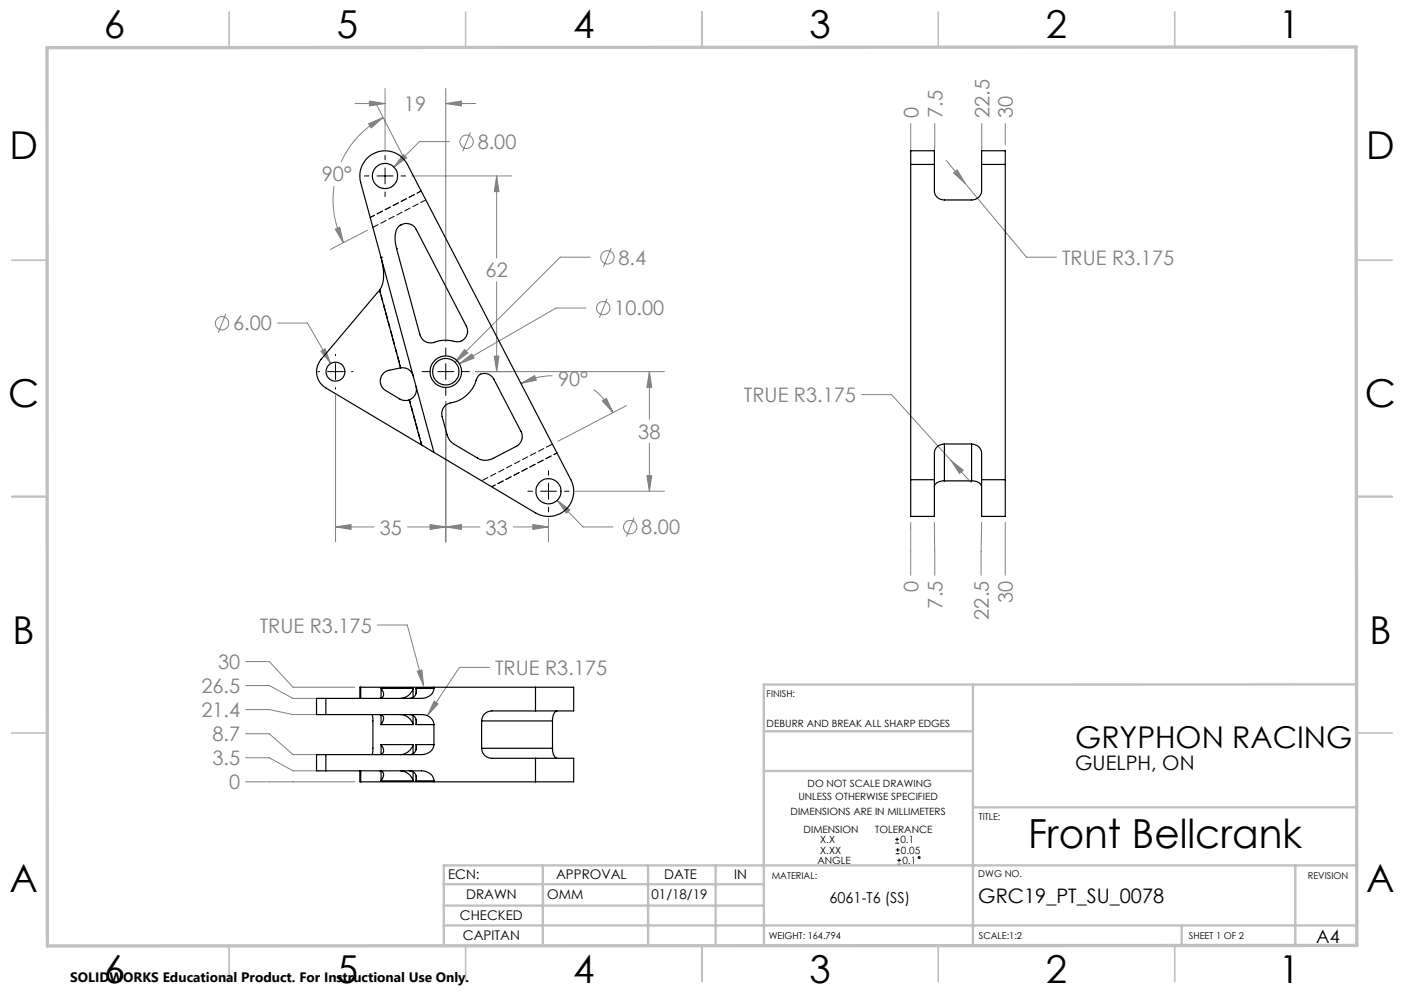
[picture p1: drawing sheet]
<svg xmlns="http://www.w3.org/2000/svg" width="297mm" height="210mm" viewBox="0 0 297 210" stroke-linecap="round" stroke-linejoin="round" font-family="sans-serif">
<g fill="none" stroke="#808080" stroke-width=".21">
<path d="M81.5 18.7v12.9M94.3 18.7v53.6M70.7 39.3a19.9 19.9 0 0 0 1.9 12M75.1 21.9h6.4M78 26.2l3-1.3-2.5 2.1zM78.1 21.4l3.4 .5-3.4 .5zM79.6 22l6 11.6M81 24.9a19.6 19.6 0 0 0-8.9 9.4M85.3 32.7l.7 .7-2.7 1.9zM87.1 37.2h21.1M94.3 21.9l3.3-.5v1zM94.3 21.9h6.3"/>
<path d="M95.1 29.9h-6.4l-5.4 5.4M99.5 28l-1.6 4M105.1 37.2l.5 3.3h-1zM105.1 37.2v17.4M192.7 26.1v5.8M197.7 26.1v5.8M200.2 33.9l4 4.9M201.7 36.6l.8-.7 1.7 2.9zM204.2 38.8l12.9 15.6h6.4M207.7 26.1l-.1 5.8M212.7 26.1v4.5M70.9 48.5l1-.4 .7 3.2z"/>
<path d="M77.8 48.7l-7.9 4.1M105.1 59.6v19M124.8 54.4h-6.3l-22.2 22.2M129.3 52.4l-1.6 4M47.8 66.3l-1.6 4.1M58.7 68.3h6.4l4.9 8.6M67.9 74.3l.9-.5 1.2 3.1zM97.2 76.9l2.6-2 .5 .8zM98.2 73.9l.8 .7-2.7 2zM100.6 78.6h39.9M104.6 75.3h1l-.5 3.3zM116.9 79.5a13.8 13.8 0 0 0-6.7 1.6"/>
<path d="M124 65.1h-6.4l-20.4 11.8M128.4 63.1l-1.6 4.1M137.4 78.6l.5 3.3h-1.1zM137.4 78.6v10.1M71 83.6v31M94.3 84.9v29.7M110.2 81.1l2.9-1.7 .4 1zM125.6 82.4a13.5 13.5 0 0 1 4.1 4.9M127.4 84.8l.9-.6 1.4 3.1zM132.5 85.8l-14.5 7.5M137.4 93.7v10.2M182.2 83.5h6.4l12.6 13.9"/>
<path d="M201.2 97.4l2.6 2-.8 .7zM201.2 97.4l4.2 4.7M71 111.4l3.3-.5v1.1zM71 111.4h8.2M86.2 111.4h15.3M91 110.9l3.3 .5-3.3 .6zM94.3 111.4l3.3-.5v1.1zM108.6 111.4h7.4M112.7 110.9l3.3 .5-3.3 .6zM116 109.5v5.1M117.9 105.8l2.6 2-.7 .7zM117.9 105.8l5.4 5.6h6.4"/>
<path d="M121.6 103.9h18.9M134.1 109.5l-1.6 4M136.8 100.6h1.1l-.5 3.3zM192.7 110.5v11.2M197.7 110.5v11.2M207.6 110.5l-.1 11.2M212.7 110.5v11.2M52 139.9h5l5 5.4h13M79.8 132.2h6.3l3.5 12.8M52 155.2h5l5 4.4h5.7M52 150.1h5l5 1h5.7M52 145h5l5 2.7h5.7"/>
<path d="M88.3 141.9l1-.2 .3 3.3zM91.8 148.3l.9 .6-2.3 2.4zM103.5 141.1h-6.3l-6.8 10.2M52 165.3h23M52 160.3h5l5 2.7h5.7"/>
<circle cx="98.7" cy="30" r="1.42"/>
<circle cx="128.5" cy="54.4" r="1.41"/>
<circle cx="47" cy="68.4" r="1.4"/>
<circle cx="127.6" cy="65.2" r="1.41"/>
<circle cx="133.3" cy="111.5" r="1.41"/>
</g>
<g fill="none" stroke="#000" stroke-width=".21">
<path d="M77.1 37.2h1M79.8 37.2h3.3M81.5 32.9v.9M81.5 35.5v3.4M84.8 37.2h1M81.5 40.6v1M67.3 78.6h.3M69.3 78.6h3.4M71 74.9v.3M71 76.9v3.4M74.4 78.6h.2M89.3 78.6h1.6"/>
<path d="M92.6 78.6h3.4M94.3 73.6v1.6M94.3 76.9v3.4M97.7 78.6h1.6M71 82v.3M94.3 82v1.6M116 99.5v1M111.7 103.9h.9M114.3 103.9h3.4M116 102.2v3.4M116 107.3v1M119.4 103.9h1"/>
<path d="M189.4 178.3h.8M189.4 177.5h.8M189.5 179.7h.8M189.8 177.1v.8M189.9 179.3v.9M189.5 180.5h.8M189.8 182.8h.8M189.8 182h.8M190.2 181.6v.7"/>
<circle cx="194.4" cy="181.3" r=".19"/>
</g>
<g fill="none" stroke="#c0c0c0" stroke-width=".35">
<path d="M48.5 2.5v7.5M98.5 2.5v7.5M148.5 2.5v7.5M198.5 2.5v7.5M248.5 2.5v7.5M2.5 55h7.5M287 55h7.5M2.5 105h7.5M287 105h7.5M2.5 155h7.5M287 155h7.5M48.5 200v7.5"/>
<path d="M98.5 200v7.5M148.5 200v7.5M198.5 200v7.5M248.5 200v7.5"/>
</g>
<g fill="none" stroke="#c0c0c0" stroke-width=".5">
<path d="M161.6 154.6h44.2M205.8 144.8v55.2M287 144.7l-125.4 .1v55.2M161.6 163h44.2M205.8 170.7h81.2M93.9 195.7h193.1M93.9 191.5h67.7M93.9 187h67.7M114.8 183v17M137.1 183v17M151.4 183v17M250 195.8v4.2"/>
<path d="M274 183v16.9M287 183h-193.1v17"/>
</g>
<path d="M9.9 10.1l276.9-.2 .2 190-277 .2z" fill="none" stroke="#c0c0c0" stroke-width=".7"/>
<path d="M67.9 74.3l2.1 2.6-1.2-3.1zM117.9 105.8l1.9 2.7 .7-.7zM85.3 32.7l-2 2.6 2.7-1.9zM98.2 73.9l-1.9 2.7 2.7-2zM97.2 76.9l3.1-1.2-.5-.8zM78 26.2l3-1.3-2.5 2.1zM70.9 48.5l1-.4 .7 3.2zM127.4 84.8l.9-.6 1.4 3.1zM110.2 81.1l2.9-1.7 .4 1zM91 110.9l3.3 .5-3.3 .6zM71 111.4l3.3-.5v1.1zM94.3 111.4l3.3-.5v1.1zM112.7 110.9l3.3 .5-3.3 .6zM94.3 21.9l3.3-.5v1zM78.1 21.4l3.4 .5-3.4 .5zM104.6 75.3h1l-.5 3.3zM105.1 37.2l.5 3.3h-1zM137.4 78.6l.5 3.3h-1.1zM136.8 100.6h1.1l-.5 3.3zM91.8 148.3l-1.4 3 2.3-2.4zM88.3 141.9l1.3 3.1-.3-3.3zM201.7 36.6l2.5 2.2-1.7-2.9zM201.2 97.4l1.8 2.7 .8-.7z" fill="#808080"/>
<g fill="none" stroke="#000" stroke-width=".25">
<path d="M77.5 33.6a5.4 5.4 0 0 1 8.7 1.2l34.6 66.7a5.3 5.3 0 0 1-1.1 6.3 5.3 5.3 0 0 1-6.4 .7l-21.5-12.8-15.5-57.1a5.3 5.3 0 0 1 1.2-5zM192.7 34.8v-2.9h5v2.9M192.7 34.8h5M192.7 34.8v66.7M197.7 34.8v5.6a2 2 0 0 0 2.1 1.9h5.7a2.06 2.06 0 0 0 2.1-1.9v-5.6M207.6 34.8v-2.9h5.1v2.9M207.6 34.8h5.1M212.7 34.8v66.7M80.6 54.4l.5 3.1a6 6 0 0 1-.8 3.8M84.4 47.8a2.4 2.4 0 0 1 3.7 .7l10.5 20.5a2.28 2.28 0 0 1-.3 2.6 2.28 2.28 0 0 1-2.7 .5 7.3 7.3 0 0 0-4.1 .4 2.35 2.35 0 0 1-2.7-1.7l-4.9-18.2a5 5 0 0 1 .5-4.8zM80.3 61.3l-12.4 14.7a4 4 0 0 0 1 6l20.3 12.1M80.3 61.3l4.4 16.5"/>
<path d="M84.7 77.8a2.31 2.31 0 0 1 2.7 1.7M84.7 77.8l-2.4 .5a2.32 2.32 0 0 0-1.8 1.9 2.32 2.32 0 0 0 1.1 2.4l3 1.8a2.33 2.33 0 0 0 2 .2M86.6 84.6l2.6 9.5M88 81.8a2.32 2.32 0 0 1-1.4 2.8M89.2 94.1l2.6 1.6M94.2 85.7l.8-.4a7.2 7.2 0 0 0 6-5.4 1.93 1.93 0 0 1 3.3 0l5.9 11.4a2.33 2.33 0 0 1-1 3.1l-5 2.6a3.2 3.2 0 0 1-3.2-.1l-4.9-2.9a3.3 3.3 0 0 1-1.5-2l-1.1-3.9a2.47 2.47 0 0 1 .7-2.4zM199.8 93.9a2 2 0 0 0-2.1 1.9v5.7M199.8 93.9h5.7M199.8 93.9v7.8M205.5 93.9a2.06 2.06 0 0 1 2.1 1.9v5.7M205.5 93.9v7.8M192.7 101.5v7.7h5v-7.7"/>
<path d="M192.7 101.5h5M199.8 101.7a1.86 1.86 0 0 0-2.1 1.3M199.8 101.7h5.7M205.5 101.7a1.86 1.86 0 0 1 2.1 1.3M207.6 101.5v7.7h5.1v-7.7M207.6 101.5h5.1M68.9 151.1h20.3a2.38 2.38 0 0 1 2.6 2.1M68.9 159.6h-1.9v3.4h1.9M68.9 147.7h-1.9v3.4h1.9M68.9 147.7v3.4M68.9 159.6v3.4M76.3 145.3h-.2v2.4"/>
<path d="M76.3 145.3h37M76.3 145.3v2.4M78.7 151.1l.2 .9v6.6l-.2 1M80.3 151.1a.83 .83 0 0 1 .8 1.3l-.5 .8M80.6 157.5l.5 1a.83 .83 0 0 1-.8 1.1M80.6 145.6l.5 1a.85 .85 0 0 1-.8 1.1M80.6 145.6h6.8M80.6 153.2h6.8M80.6 157.5h6.8M80.6 145.6v2M80.6 151.2v2M80.6 157.5v2"/>
<path d="M84.7 151.1a2.81 2.81 0 0 1 2.7 2.1M86.6 151.1a1.52 1.52 0 0 1 1.4 2.1M87.4 157.5a3 3 0 0 1-2.7 2.1M87.4 145.6a3 3 0 0 1-2.7 2.1M87.4 145.6v1.9M87.4 151.3v1.9M87.4 157.5v1.9M88 157.5a1.56 1.56 0 0 1-1.4 2.1M88 145.6a1.56 1.56 0 0 1-1.4 2.1M88 145.6h3.8M88 153.2h3.8M88 157.5h3.8"/>
<path d="M88 145.6v1.1M88 152.1v1.1M88 157.5v1.1M91.8 145.6a2.45 2.45 0 0 1-2.6 2.1h-20.3M91.8 157.5a2.45 2.45 0 0 1-2.6 2.1h-20.3M91.8 145.3v.3M91.8 153.2v4.3M101.9 158.2a2.15 2.15 0 0 0 2.1 2.2h9.3M101.9 152.5v5.7M101.9 158.2h15M101.9 152.5h15M113.3 145.3h8.1v5h-8.1"/>
<path d="M113.3 150.3h-9.3a2.15 2.15 0 0 0-2.1 2.2M113.3 145.3v5M116.9 158.2a1.99 1.99 0 0 0 .9 2.2M116.9 152.5v5.7M117.8 150.3a1.99 1.99 0 0 0-.9 2.2M68.9 163h20.3a2.45 2.45 0 0 1 2.6 2.1M76.1 163v2.3h.2M76.3 165.3h37M76.3 163v2.3M80.3 163a.87 .87 0 0 1 .8 1.3l-.5 .8M80.6 165.1h6.8M80.6 163.1v2"/>
<path d="M84.7 163a2.9 2.9 0 0 1 2.7 2.1M86.6 163a1.53 1.53 0 0 1 1.4 2.1M87.4 163.2v1.9M88 165.1h3.8M88 164v1.1M91.8 165.1v.2M113.3 160.4h8.1v4.9h-8.1M113.3 160.4v4.9"/>
<circle cx="81.4" cy="37.2" r="2.66"/>
<circle cx="71" cy="78.6" r="2"/>
<circle cx="94.3" cy="78.6" r="3.3"/>
<circle cx="94.3" cy="78.6" r="2.8"/>
<circle cx="116" cy="103.9" r="2.66"/>
</g>
<path d="M78.9 48.1l11.2-5.8M80.6 54.4h.1M83.9 52.6h.1M84.7 47.6h.1M80.3 61.3h.1" fill="none" stroke="#000" stroke-width=".21" stroke-dasharray="1.3 .6"/>
<path d="M86.6 84.5l2.6 9.6M89.2 94.1l-2.6-9.6M117.9 95.8l-13.9 7.1M104 102.9l13.9-7.1" fill="none" stroke="#000" stroke-width=".21" stroke-dasharray="1.3 .6" stroke-dashoffset=".5"/>
<path d="M116.9 93.9l-15 7.8" fill="none" stroke="#000" stroke-width=".21" stroke-dasharray="1.3 .6" stroke-dashoffset="-.2"/>
<path d="M78.3 46l10.8-5.6M89.1 40.4l-10.8 5.6" fill="none" stroke="#000" stroke-width=".21" stroke-dasharray="1.3 .6" stroke-dashoffset=".3"/>
<path d="M80.3 61.3l4.5 16.5M84.8 77.8l-4.5-16.5" fill="none" stroke="#000" stroke-width=".21" stroke-dasharray="1.3 .6" stroke-dashoffset=".7"/>
<text font-size="8.5" x="217.5" y="179.3">Front Bellcrank</text>
<g font-size="8.1">
<text x="22" y="8">6</text>
<text x="71.2" y="8">5</text>
<text x="121.2" y="8">4</text>
<text x="171.3" y="8">3</text>
<text x="221.3" y="8">2</text>
<text x="270.5" y="8">1</text>
<text x="2" y="33.6">D</text>
<text x="289" y="33.6">D</text>
<text x="1.7" y="86.1">C</text>
<text x="288.7" y="86.1">C</text>
<text x="2.7" y="136.1">B</text>
<text x="289.7" y="136.1">B</text>
<text x="2" y="188.6">A</text>
<text x="289" y="188.6">A</text>
<text x="22" y="208">6</text>
<text x="71.2" y="208">5</text>
<text x="121.2" y="208">4</text>
<text x="171.3" y="208">3</text>
<text x="221.3" y="208">2</text>
<text x="270.5" y="208">1</text>
</g>
<text font-size="6.3" x="227.4" y="158.2">GRYPHON RACING</text>
<g font-size="4.2" fill="#808080">
<text x="85.4" y="23.5">19</text>
<text x="194.3" y="24.9" transform="rotate(-90 194.3 24.9)">0</text>
<text x="199.4" y="24.9" transform="rotate(-90 199.4 24.9)">7.5</text>
<text x="209.3" y="24.9" transform="rotate(-90 209.3 24.9)">22.5</text>
<text x="214.3" y="24.9" transform="rotate(-90 214.3 24.9)">30</text>
<text x="101.1" y="31.5">8.00</text>
<text x="68.1" y="38.4">90°</text>
<text x="102.7" y="58.7">62</text>
<text x="130.8" y="56">8.4</text>
<text x="224.7" y="56">TRUE R3.175</text>
<text x="49.3" y="69.9">6.00</text>
<text x="130" y="66.7">10.00</text>
<text x="118.1" y="81.7">90°</text>
<text x="157.4" y="85">TRUE R3.175</text>
<text x="135" y="92.8">38</text>
<text x="80.4" y="113">35</text>
<text x="102.7" y="113">33</text>
<text x="135.7" y="113">8.00</text>
<text x="194.3" y="125.2" transform="rotate(-90 194.3 125.2)">0</text>
<text x="199.4" y="128.7" transform="rotate(-90 199.4 128.7)">7.5</text>
<text x="209.2" y="131" transform="rotate(-90 209.2 131)">22.5</text>
<text x="214.3" y="127.5" transform="rotate(-90 214.3 127.5)">30</text>
<text x="54.9" y="133.8">TRUE R3.175</text>
<text x="46.1" y="141.5">30</text>
<text x="104.7" y="142.7">TRUE R3.175</text>
<text x="42.6" y="146.6">26.5</text>
<text x="42.6" y="151.7">21.4</text>
<text x="45" y="161.8">3.5</text>
<text x="45" y="156.8">8.7</text>
<text x="48.5" y="166.9">0</text>
</g>
<g font-size="4.2">
<text x="227.4" y="162.8">GUELPH, ON</text>
<text x="207" y="190.9">GRC19_PT_SU_0078</text>
</g>
<text font-size="3.9" x="278.4" y="199.3">A4</text>
<text font-size="3.2" x="175.5" y="190.9">6061-T6 (SS)</text>
<text font-size="2.9" x="14.9" y="207.6">SOLIDWORKS Educational Product. For Instructional Use Only.</text>
<g font-size="2.8">
<text x="94.8" y="185.9">ECN:</text>
<text x="117.6" y="185.9">APPROVAL</text>
<text x="140.5" y="185.9">DATE</text>
<text x="155.3" y="185.9">IN</text>
<text x="98.6" y="190.2">DRAWN</text>
<text x="115.8" y="190.2">OMM</text>
<text x="137.8" y="190.2">01/18/19</text>
<text x="97.3" y="194.5">CHECKED</text>
<text x="97.9" y="198.9">CAPITAN</text>
</g>
<g font-size="2.1">
<text x="162.2" y="153.7">DEBURR AND BREAK ALL SHARP EDGES</text>
<text x="170.8" y="166.4">DO NOT SCALE DRAWING</text>
<text x="167.2" y="172.4">DIMENSIONS ARE IN MILLIMETERS</text>
<text x="168.9" y="169.2">UNLESS OTHERWISE SPECIFIED</text>
<text x="170" y="176.1">DIMENSION</text>
<text x="173.5" y="178.3">X.X</text>
<text x="185.2" y="176.1">TOLERANCE</text>
<text x="190.5" y="178.3">0.1</text>
<text x="172.9" y="182.7">ANGLE</text>
<text x="173.5" y="180.5">X.XX</text>
<text x="190.6" y="180.5">0.05</text>
<text x="190.9" y="182.7">0.1</text>
</g>
<g font-size="2">
<text x="162.2" y="147.5">FINISH:</text>
<text x="207.1" y="173.3">TITLE:</text>
<text x="163.3" y="185.9">MATERIAL:</text>
<text x="207" y="185.5">DWG NO.</text>
<text x="276.7" y="185.9">REVISION</text>
<text x="162.6" y="198.5">WEIGHT: 164.794</text>
<text x="207.1" y="198.6">SCALE:1:2</text>
<text x="251.5" y="198.6">SHEET 1 OF 2</text>
</g>
</svg>
